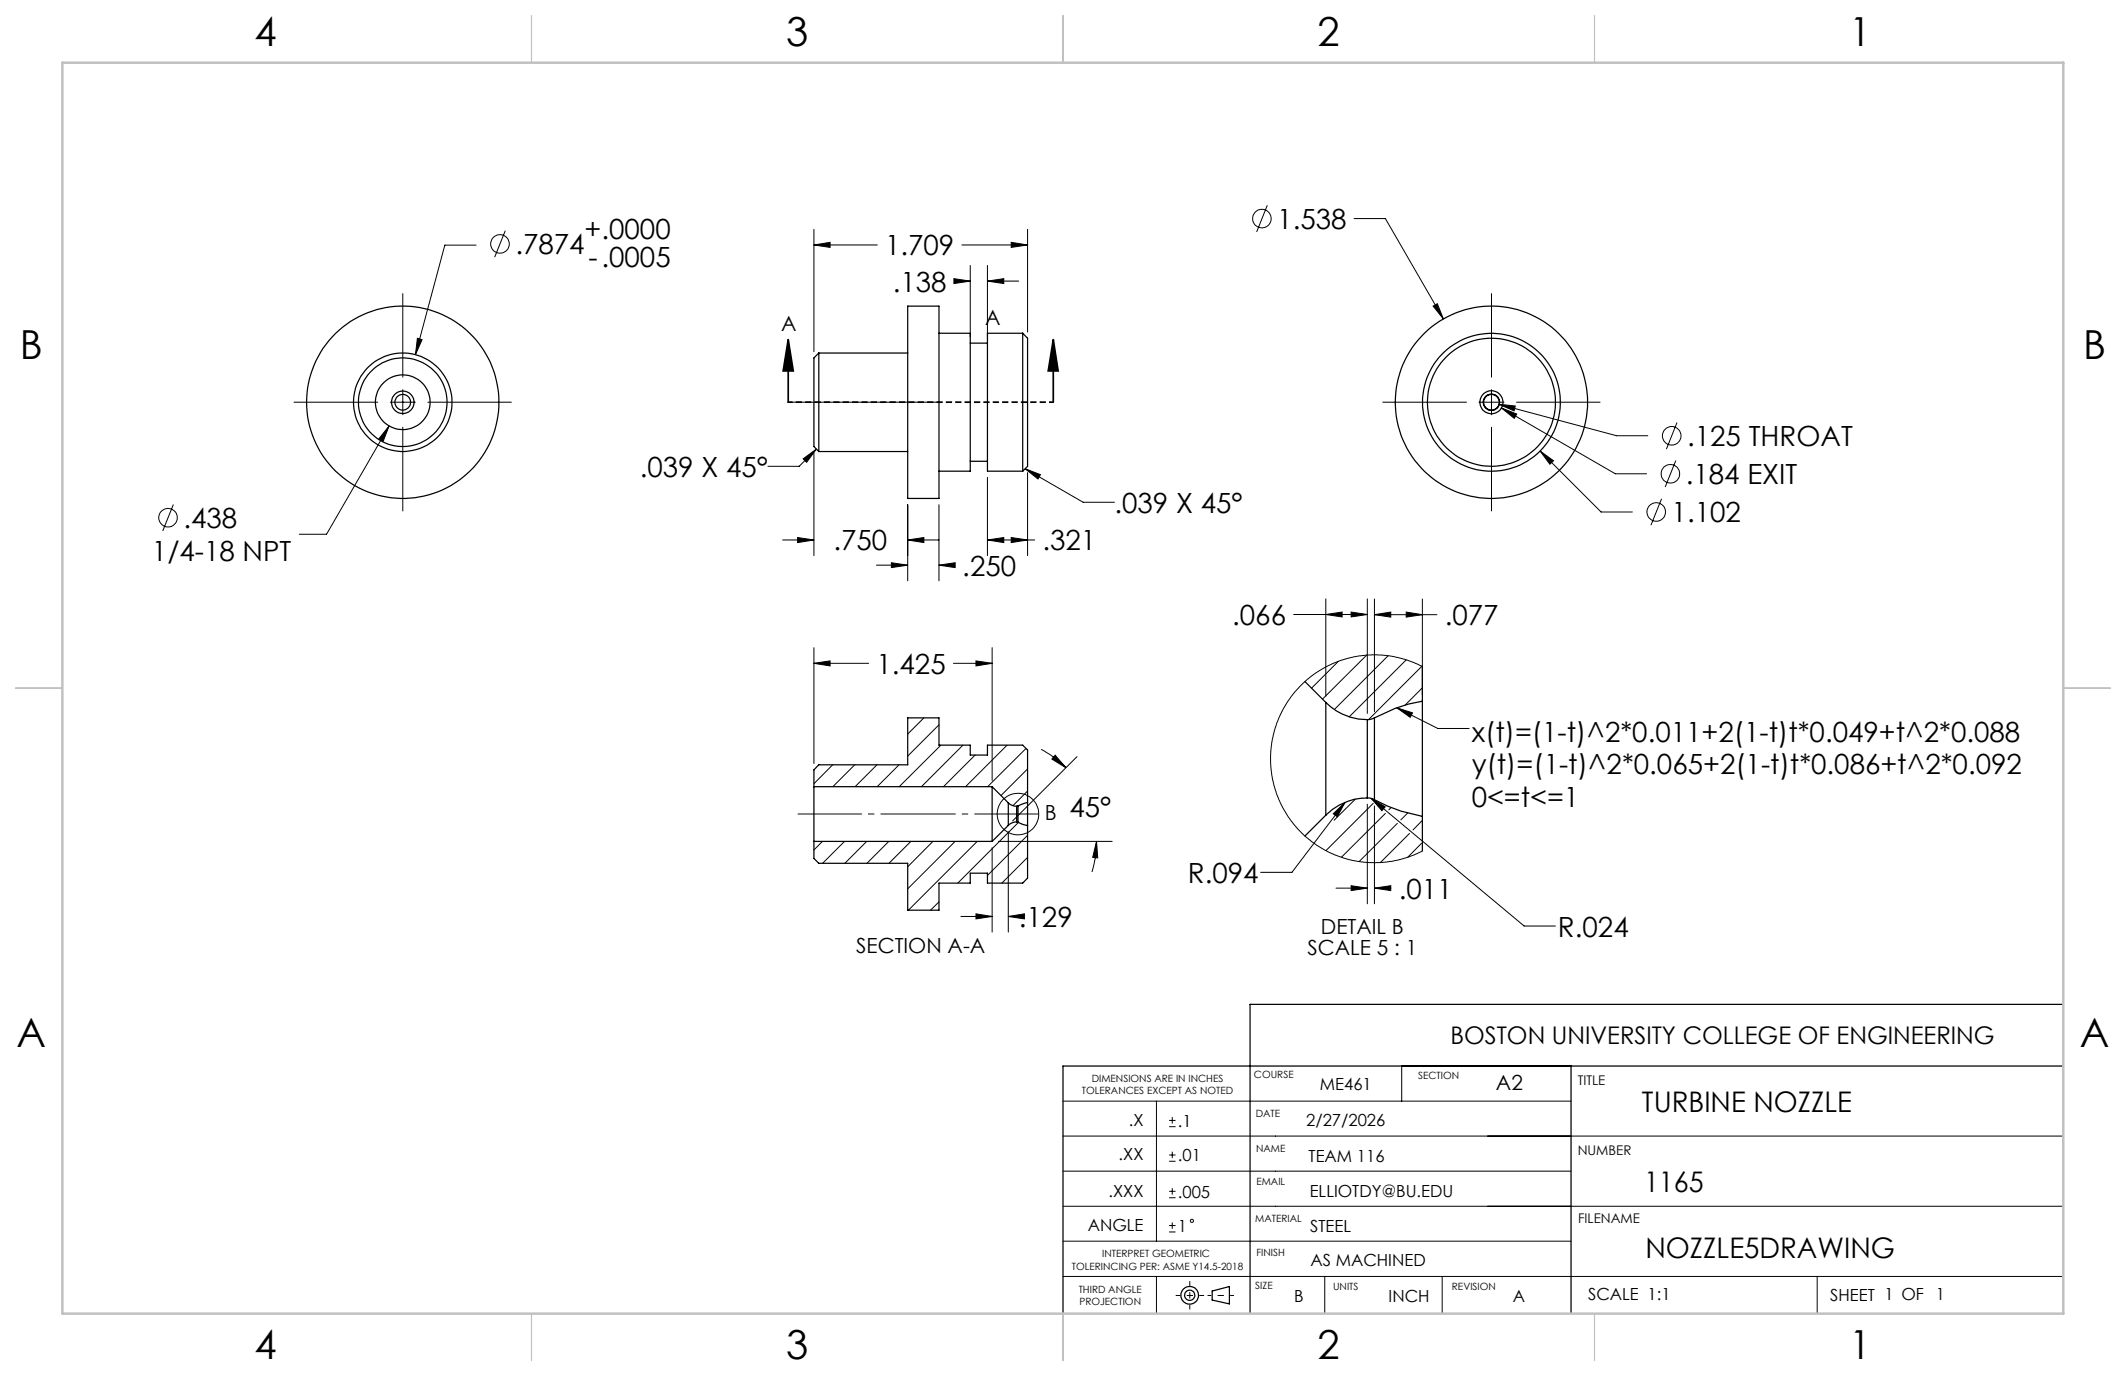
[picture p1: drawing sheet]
<svg xmlns="http://www.w3.org/2000/svg" width="432mm" height="279mm" viewBox="0 0 432 279" stroke-linecap="round" stroke-linejoin="round" font-family="sans-serif">
<g fill="none" stroke="#000" stroke-width=".25">
<path d="M166.3 71.7v20M166.3 71.7l-1 1v18l1 1M166.3 71.7h18.1M184.4 62.2h6.3v39h-6.3zM190.7 67.7h6.4v28h-6.4M197.1 69.7h3.5M207.7 67.7v28M207.7 67.7l1 1v26l-1 1M207.7 67.7h-7.1v28h7.1M166.3 91.7h18.1M197.1 93.7h3.5M265 138.4l4.3 4.2"/>
<path d="M288.9 135.4v7M165.3 159.7v11.2M165.3 159.7v-3.4l1-1h18.1v-9.5h6.3v5.5h6.4v2h3.5v-2h7.1l1 1v10.6M165.3 159.7h36.2M201.5 159.7v11.2M201.5 159.7l3.3 3.3M269.3 142.6v22.9M269.3 142.6a11.8 11.8 0 0 0 8.4 3.5M277.7 146.1v15.9M279.2 145.8v16.6M279.2 145.8l-1.5 .3M288.9 142.4l-2.8 .5-2.7 .9-4.2 2"/>
<path d="M288.9 142.4v23.4M165.3 170.9h36.2M204.8 163v4.6M204.8 163l1 .6 .7 .1M204.8 167.6l-3.3 3.3M206.5 166.9l.3 .1M206.5 163.7v3.2M206.5 166.9l-.8 .1-.9 .6M206.8 167l1.9 .6M206.8 163.7v3.3M206.8 163.7h-.3M208.7 162.9l-1.9 .8"/>
<path d="M208.7 162.9v4.7M208.7 167.6v10.7l-1 1h-7.1v-2h-3.5v2h-6.4v5.5h-6.3v-9.5h-18.1l-1-1v-3.4M269.3 165.5l-4.3 4.3M277.7 162l1.5 .4M277.7 162a12 12 0 0 0-8.4 3.5M279.2 162.4l2.6 1.3 2.8 1 4.3 1.1M288.9 165.8v7M319.1 216.5v50.2M419.1 216.5h-203.2v50.2M419.1 203.9h-165.2v62.8M246.2 262.1l3.5-.9v3.6l-3.5-.8z"/>
<circle cx="81.8" cy="81.7" r="19.5"/>
<circle cx="81.8" cy="81.7" r="5.6"/>
<circle cx="81.8" cy="81.7" r="10"/>
<circle cx="81.8" cy="81.7" r="9"/>
<circle cx="81.8" cy="81.7" r="1.59"/>
<circle cx="81.8" cy="81.7" r="2.29"/>
<circle cx="302.9" cy="81.7" r="1.67"/>
<circle cx="302.9" cy="81.7" r="2.34"/>
<circle cx="302.9" cy="81.7" r="13"/>
<circle cx="302.9" cy="81.7" r="19.5"/>
<circle cx="302.9" cy="81.7" r="14"/>
<circle cx="302.9" cy="81.7" r="1.58"/>
<circle cx="241.6" cy="263" r="1.03"/>
<circle cx="241.6" cy="263" r="1.8"/>
</g>
<g fill="none" stroke="#000" stroke-width=".2">
<path d="M81.8 59.6v17M96.7 49.8h-6.4l-5.9 22.2M102.6 46.8l-2.1 5.4M165.3 49.7l3.3-.5v1zM165.3 49.7h12.9M165.3 46.6v24.8M193.7 56.6l3.4 .5-3.4 .5zM193.8 57.1h3.3M195.4 49.7h13.3M197.1 53.9v14.5M200.6 57.1l3.3-.5v1zM200.6 53.9v14.5"/>
<path d="M200.6 57.1h6.3M205.4 49.2l3.3 .5-3.3 .5zM208.7 46.6v20.8M257.4 41.7l-2.2 5.4M275 44.4h6.4l11.8 20.4M302.9 59.6v17M81.8 79.1v5.1M84.8 68.7l.9 .3-1.3 3zM291.1 62.2l.8-.5 1.3 3.1zM302.9 79.1v5.1M59.7 81.7h17M79 86.5l-1.2 3.1-.9-.5z"/>
<path d="M79 86.5l-12.7 22h-5.5M79.3 81.7h5M81.8 86.7v17.1M86.9 81.7h17M159.9 81.7h30.8M163.1 93.2l2.7-2-2 2.7zM165.3 91.9v20.9M165.8 91.2l-3.5 3.5h-6.3M200.6 96.9v15.9M208.2 95.2l3.1 1.2-.5 .9zM208.2 95.2l11.8 6.8h6.3M208.7 96v16.8"/>
<path d="M280.8 81.7h17.1M300.4 81.7h5.1M302.9 86.7v17.1M304.4 82.1l3.4 .3-.3 1zM304.4 82.1l23.9 6.4h6.4M304.9 82.8l3.1 1.3-.4 .8zM304.9 82.8l23.2 13.4h6.3M308 81.7h17M312.8 91.6l2.7 2-.7 .7zM312.8 91.6l12.4 12.4h6.3M340.4 93.5l-2.2 5.4M340.6 85.8l-2.1 5.4"/>
<path d="M35.2 102.4l-2.1 5.4M159 109.6h6.3M162 109.1l3.3 .5-3.3 .6zM178 114.8h6.4M181 114.3l3.4 .5-3.4 .5zM184.4 109.6l3.2-.5v1.1zM184.4 102.5v15.4M184.4 109.6h6.3M190.7 114.8l3.3-.5v1zM190.7 102.5v15.4M190.7 114.8h3.2M200.6 109.6l3.3-.5v1.1z"/>
<path d="M200.6 109.6h9.5M205.4 109.1l3.3 .5-3.3 .6zM337.5 101.3l-2.2 5.3M165.3 134.7l3.3-.5v1zM165.3 131.5v23.5M165.3 134.7h11.1M193.6 134.7h7.9M198.2 134.2l3.3 .5-3.3 .5zM201.5 131.5v27M262.7 124.8h15M269.3 124.8l3.3-.5v1zM269.3 121.6v19.8"/>
<path d="M271.8 134.3l-5.4 5.4M274.4 124.3l3.3 .5-3.3 .5zM277.6 133l-9 9M277.7 121.6v23.3M279.2 124.8l3.3-.5v1zM279.2 121.6v22.9M279.2 124.8h12.7M281.9 133.1l-10.9 11M285.6 124.3l3.3 .5-3.3 .5zM285.6 134l-11.6 11.6M288.8 135.3l-10.8 10.8M288.9 135.4l-2-1-2.9-.9-2.7-.4-2.6-.1-2.6 .2-2.4 .5-2.8 1-2.1 1-2.4 1.5-1.7 1.5-1.7 1.7-1.5 2-1.2 2.2-1 2.4-.9 3-.3 3.2v2.3l.4 2.9 .7 2.5 1.3 3 1.2 2 1.6 2.1 1.7 1.8 2.4 1.8 2.6 1.5 3 1.2 3 .6 2.1 .3 3.5-.2 2.4-.4 3.1-1 1.8-.8"/>
<path d="M288.9 139.7l-3.5 3.5M288.9 121.6v19.5M169.1 155.3l-3.8 3.8M173.6 155.3l-4.4 4.4M178.1 155.3l-4.4 4.4M182.6 155.3l-4.4 4.4M187.6 145.8l-3.2 3.2M190.7 147.2l-6.3 6.3M191.1 151.3l-8.5 8.4M195.6 151.3l-8.5 8.4M198 153.3l-6.4 6.4M204.5 151.3l-8.4 8.4"/>
<path d="M208.4 152l-7.8 7.7M208.7 156.1l-5.4 5.4M211.5 152.2a22.5 22.5 0 0 1 5 3.7M214.3 153.4l2.2 2.5-2.9-1.8zM218.8 153.6l-13.1 13.1M283.7 143.7l3.2 1-.5 1zM283.7 143.7l8.3 4.2h6.4M167 170.9l-1.7 1.7M171.5 170.9l-4.4 4.4M176 170.9l-4.4 4.4M180.5 170.9l-4.4 4.4M185 170.9l-4.4 4.4"/>
<path d="M189.5 170.9l-5.1 5.1M194 170.9l-9.6 9.6M198.5 170.9l-14 13.9M201.5 172.1v17.2M202.8 170.9h23.1M204.8 168.9v20.4M206.8 167l-12.3 12.3M208.7 160.6l-3 3M208.7 169.6l-8.1 8.2M208.7 174.1l-5.2 5.2M222.7 170.9l.3 3.3-1.1-.1zM222.7 170.9a21 21 0 0 1-.9 6.2"/>
<path d="M270.8 165.2l2.4-2.3-1.6 2.9zM273.2 162.9l-10.8 14.2h-6.4M274.4 179.8l3.3 .5-3.3 .5zM275.3 162.3l-4.3 4.2M277.7 163.3v20.2M278.5 162.1l2.8 1.7-.6 .8zM278.5 162.1l31.1 25.9h6.3M278.9 163.1l-9.6 9.6M279.2 163.7v19.8M281.4 165.2l-8.9 8.9M282.5 164l-.4 .4M283.8 167.2l-7.8 7.7"/>
<path d="M285.9 165.1l-1.4 1.4M286.3 169.2l-5.9 6M288.7 171.2l-2.8 2.9M288.9 166.6l-1.9 1.9M190.7 183.1l-1.7 1.7M195.2 186.1h6.3M198.2 185.6l3.3 .5-3.3 .5zM204.8 186.1l3.3-.5v1zM204.8 186.1h.6M271.4 180.3h6.3M279.2 180.3l3.3-.5v1zM279.2 180.3h3.3"/>
<path d="M284.7 216.5v7.1M215.9 230.7h203.2M215.9 237.8h103.2M215.9 223.6h103.2M234.9 223.6v28.4M237.5 235.8h1.3M237.5 234.5h1.3M237.5 228.8h1.3M237.5 227.5h1.3M238.1 226.8v1.3M238.1 233.9v1.3M215.9 259.2h203.2"/>
<path d="M215.9 244.9h203.2M215.9 252h103.2M234.9 259.2v7.5M237.5 250.2h1.3M237.5 248.8h1.3M237.5 243.2h1.3M237.5 241.9h1.3M238.1 241.3v1.3M238.1 248.2v1.3M269.1 259.2v7.5M292.9 259.2v7.5M369.1 259.2v7.5"/>
<circle cx="101.6" cy="49.5" r="1.88"/>
<circle cx="256.3" cy="44.4" r="1.89"/>
<circle cx="339.3" cy="96.2" r="1.88"/>
<circle cx="339.5" cy="88.5" r="1.89"/>
<circle cx="34.1" cy="105.1" r="1.88"/>
<circle cx="336.4" cy="104" r="1.88"/>
<circle cx="206.7" cy="165.3" r="4.2"/>
<circle cx="242.1" cy="247.9" r=".32"/>
</g>
<path d="M160.1 69l1 6.3h-2zM160.1 69v12.7M213.9 69l1 6.3h-2zM213.9 69v12.7" fill="none" stroke="#000" stroke-width=".35"/>
<path d="M162 165.3h48.9" fill="none" stroke="#000" stroke-width=".2" stroke-dasharray="15.2 1.3 1.3 1.3" stroke-dashoffset="2.2" stroke-linecap="butt"/>
<path d="M213.9 81.7h-53.8" fill="none" stroke="#000" stroke-width=".35" stroke-dasharray="1.3 .6" stroke-dashoffset=".4" stroke-linecap="butt"/>
<path d="M238.8 263h5.8M241.7 265.9v-5.8" fill="none" stroke="#000" stroke-width=".2" stroke-dasharray="15.2 1.3 1.3 1.3" stroke-dashoffset="14.3" stroke-linecap="butt"/>
<path d="M245.2 263h5.4" fill="none" stroke="#000" stroke-width=".2" stroke-dasharray="15.2 1.3 1.3 1.3" stroke-dashoffset="14.5" stroke-linecap="butt"/>
<path d="M107.9 3.2v9.5M215.9 3.2v9.5M323.8 3.2v9.5M3.1 139.7h9.6M419.1 139.7h9.5M107.9 266.7v9.6M215.9 266.7v9.6M323.8 266.7v9.6" fill="none" stroke="#c0c0c0" stroke-width=".25"/>
<path d="M12.7 12.7h406.4v254h-406.4z" fill="none" stroke="#c0c0c0" stroke-width=".5"/>
<g fill="#000">
<path d="M84.8 68.7l-.4 3.3 1.3-3zM79 86.5l-2.1 2.6 .9 .5zM165.3 49.7l3.3-.5v1zM205.4 49.2l3.3 .5-3.3 .5zM162 109.1l3.3 .5-3.3 .6zM184.4 109.6l3.2-.5v1.1zM200.6 57.1l3.3-.5v1zM193.7 56.6l3.4 .5-3.4 .5zM181 114.3l3.4 .5-3.4 .5zM190.7 114.8l3.3-.5v1zM200.6 109.6l3.3-.5v1.1zM205.4 109.1l3.3 .5-3.3 .6zM208.2 95.2l3.1 1.2-.5 .9zM163.1 93.2l2.7-2-2 2.7zM198.2 134.2l3.3 .5-3.3 .5zM165.3 134.7l3.3-.5v1zM222.7 170.9l.3 3.3-1.1-.1zM214.3 153.4l2.2 2.5-2.9-1.8zM198.2 185.6l3.3 .5-3.3 .5zM204.8 186.1l3.3-.5v1zM291.1 62.2l2.1 2.6-1.3-3.1zM312.8 91.6l2 2.7 .7-.7zM304.9 82.8l2.7 2.1 .4-.8zM304.4 82.1l3.1 1.3 .3-1zM274.4 179.8l3.3 .5-3.3 .5zM279.2 180.3l3.3-.5v1zM274.4 124.3l3.3 .5-3.3 .5zM269.3 124.8l3.3-.5v1zM279.2 124.8l3.3-.5v1zM285.6 124.3l3.3 .5-3.3 .5zM270.8 165.2l2.4-2.3-1.6 2.9zM278.5 162.1l2.8 1.7-.6 .8zM283.7 143.7l3.2 1-.5 1z"/>
<path d="M213.9 69l1 6.3h-2zM160.1 69l1 6.3h-2z"/>
</g>
<g font-size="8.1">
<text x="51.7" y="9.3">4</text>
<text x="159.7" y="9.3">3</text>
<text x="267.6" y="9.3">2</text>
<text x="375.6" y="9.3">1</text>
<text x="4" y="72.8">B</text>
<text x="423.1" y="72.8">B</text>
<text x="3.3" y="212.5">A</text>
<text x="422.4" y="212.5">A</text>
<text x="51.7" y="276">4</text>
<text x="159.7" y="276">3</text>
<text x="267.6" y="276">2</text>
<text x="375.6" y="276">1</text>
</g>
<g font-size="5.8">
<text x="333.5" y="225.8">TURBINE NOZZLE</text>
<text x="333.9" y="242">1165</text>
<text x="334.2" y="255.4">NOZZLE5DRAWING</text>
</g>
<g font-size="5.6">
<text x="259.4" y="46.5">1.538</text>
<text x="104.7" y="51.7">.7874</text>
<text x="118.7" y="48.5">+.0000</text>
<text x="179.8" y="51.9">1.709</text>
<text x="119.5" y="54.2">-.0005</text>
<text x="181.3" y="59.2">.138</text>
<text x="342.7" y="90.6">.125 THROAT</text>
<text x="130" y="96.8">.039 X 45°</text>
<text x="342.4" y="98.3">.184 EXIT</text>
<text x="37.3" y="107.2">.438</text>
<text x="226.4" y="104.1">.039 X 45°</text>
<text x="339.5" y="106.1">1.102</text>
<text x="30.9" y="114">1/4-18 NPT</text>
<text x="169.3" y="111.8">.750</text>
<text x="211.7" y="111.8">.321</text>
<text x="195.5" y="116.9">.250</text>
<text x="250.3" y="126.9">.066</text>
<text x="293.4" y="126.9">.077</text>
<text x="178" y="136.8">1.425</text>
<text x="298.9" y="150.6">x(t)=(1-t)^2*0.011+2(1-t)t*0.049+t^2*0.088</text>
<text x="298.9" y="157.2">y(t)=(1-t)^2*0.065+2(1-t)t*0.086+t^2*0.092</text>
<text x="217.2" y="165.8">45°</text>
<text x="298.9" y="163.9">0&lt;=t&lt;=1</text>
<text x="241.3" y="179.3">R.094</text>
<text x="284.1" y="182.5">.011</text>
<text x="206.9" y="188.2">.129</text>
<text x="316.4" y="190.2">R.024</text>
</g>
<text font-size="4.9" x="294.6" y="212">BOSTON UNIVERSITY COLLEGE OF ENGINEERING</text>
<g font-size="4.2">
<text x="200.1" y="65.9">A</text>
<text x="158.6" y="67.3">A</text>
<text x="212.2" y="166.5">B</text>
<text x="268.3" y="189.7">DETAIL B</text>
<text x="173.9" y="193.6">SECTION A-A</text>
<text x="265.6" y="193.9">SCALE 5 : 1</text>
<text x="303.8" y="221.3">A2</text>
</g>
<g font-size="3.4">
<text x="268.1" y="221.2">ME461</text>
<text x="229.3" y="228.6">.X</text>
<text x="239.2" y="228.8">.1</text>
<text x="265.3" y="228.6">2/27/2026</text>
<text x="227.2" y="235.6">.XX</text>
<text x="239.2" y="235.8">.01</text>
<text x="265.8" y="235.9">TEAM 116</text>
<text x="225.1" y="243">.XXX</text>
<text x="239.2" y="243.2">.005</text>
<text x="266" y="243.1">ELLIOTDY@BU.EDU</text>
<text x="220.9" y="250">ANGLE</text>
<text x="239.2" y="250.1">1</text>
<text x="266.1" y="250.1">STEEL</text>
<text x="266.2" y="257.1">AS MACHINED</text>
<text x="322.5" y="264">SCALE 1:1</text>
<text x="262.9" y="264.4">B</text>
<text x="282" y="264.3">INCH</text>
<text x="307.2" y="264.4">A</text>
<text x="371.7" y="264.2">SHEET 1 OF 1</text>
</g>
<g font-size="2.7">
<text x="320.4" y="220.3">TITLE</text>
<text x="320.4" y="234.5">NUMBER</text>
<text x="320.5" y="248.3">FILENAME</text>
</g>
<g font-size="2">
<text x="221.7" y="219.7">DIMENSIONS ARE IN INCHES</text>
<text x="254.7" y="218.8">COURSE</text>
<text x="288" y="219">SECTION</text>
<text x="219.7" y="222.2">TOLERANCES EXCEPT AS NOTED</text>
<text x="255.1" y="226.7">DATE</text>
<text x="255.1" y="233.8">NAME</text>
<text x="255.2" y="240.6">EMAIL</text>
<text x="254.9" y="248.1">MATERIAL</text>
<text x="217.7" y="257.8">TOLERINCING PER: ASME Y14.5-2018</text>
<text x="223.9" y="255.3">INTERPRET GEOMETRIC</text>
<text x="255.2" y="255">FINISH</text>
<text x="219.1" y="262.5">THIRD ANGLE</text>
<text x="255" y="261.6">SIZE</text>
<text x="270.8" y="261.9">UNITS</text>
<text x="294.9" y="261.9">REVISION</text>
<text x="219.2" y="265">PROJECTION</text>
</g>
</svg>
